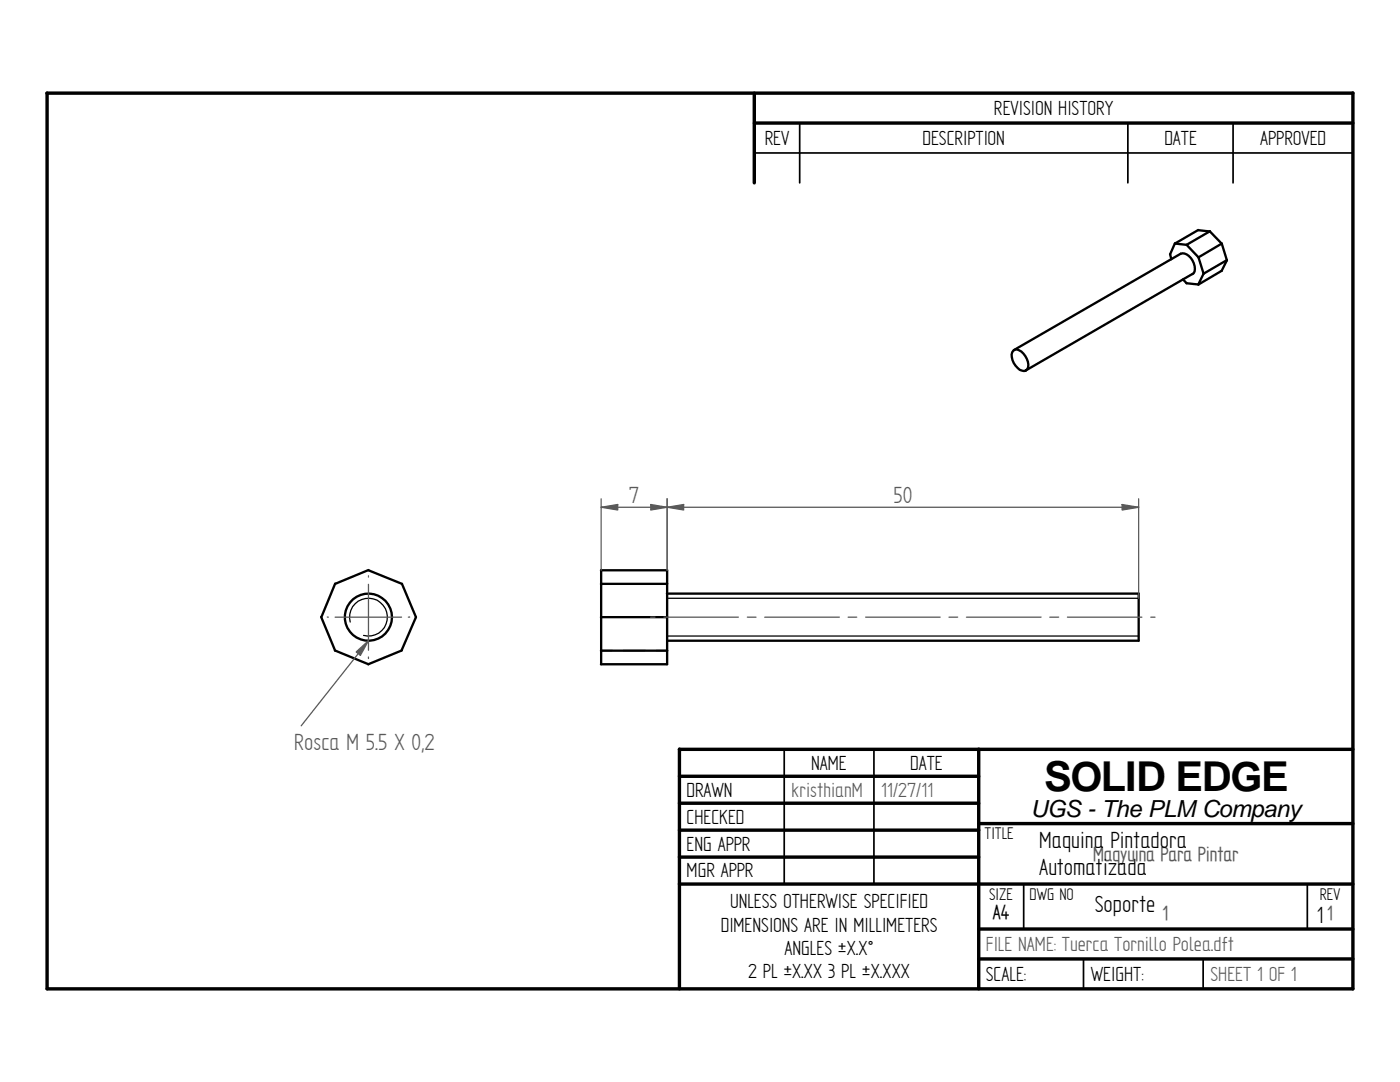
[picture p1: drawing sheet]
<svg xmlns="http://www.w3.org/2000/svg" width="279mm" height="216mm" viewBox="0 0 279 216" stroke-linecap="round" stroke-linejoin="round" font-family="sans-serif">
<g fill="none" stroke="#000" stroke-width=".68">
<path d="M9.4 18.6l260.6-.1v178.8h-260.6zM150.5 18.6v17.9M150.5 24.6h119.5M135.6 149.5v47.8M135.6 149.5h134.4M135.6 154.9h59.7M195.3 149.5v47.8M135.6 160.3h59.7M135.6 165.7h59.7M135.6 171h59.7M135.6 176.4h134.4M195.3 164.3h74.7"/>
<path d="M195.3 185.4h74.7M195.3 191.3h74.7"/>
</g>
<path d="M150.5 30.5h119.5M159.6 24.6v11.9M225.1 24.6v11.9M246.1 24.6v11.9M156.5 149.5v26.9M174.4 149.5v26.9M204.3 176.5v8.9M260.9 176.5v8.9M216.2 191.3v6M240.1 191.3v6" fill="none" stroke="#000" stroke-width=".34"/>
<g fill="none" stroke="#000" stroke-width=".47">
<path d="M233.5 50.7l.3 1M234.5 48.6l-1 2.2M236.8 48.9l2.4 2.5M238 54.7a2.13 2.13 0 0 0 0-2.7 2.13 2.13 0 0 0-2.4-1.4l-33.2 19.2M238 54.7l-33.3 19.2M239.1 45.9l-4.6 2.7 2.3 .3M239.1 45.9l2.4 .3 2.3 2.4 1.1 3.3-1.1 2.2M239.2 51.4l1 3.2M240.2 54.6l-1.1 2.2M241.5 46.1l-4.7 2.8M243.8 54l-4.6 2.8-2.4-.3-.7-.7M243.8 48.6l-4.6 2.8"/>
<path d="M244.9 51.9l-4.7 2.7M202.2 70a1.15 1.15 0 0 1 1.6 .1 3.3 3.3 0 0 1 1.2 3.6 1.17 1.17 0 0 1-1.9-.3 3.2 3.2 0 0 1-1.1-3.1zM66.9 116.5l-2.8 6.6M73.5 113.8l6.7 2.7 2.8 6.6-2.9 6.7M73.5 113.7l-6.6 2.8M119.9 116.5h13.2M119.9 113.8h13.2M120 113.7v18.8M133.1 118.4h94.1v9.4h-94.1M133.1 113.7v18.8h-13.2M64.1 123.1l2.8 6.7M66.8 129.8l6.7 2.7"/>
<path d="M80.2 129.8l-6.7 2.7M119.9 123.1h13.2M119.9 129.8h13.2"/>
<circle cx="73.5" cy="123.1" r="4.7"/>
</g>
<path d="M133.1 119.4h94.1M69.9 124.1a3.8 3.8 0 0 1 3.3-4.7 3.8 3.8 0 0 1 4.1 4.1 3.8 3.8 0 0 1-4.7 3.3M119.9 129.8h2.3M124.4 129.8h4.4M131 129.8h2.1M133.1 126.9h94.1" fill="none" stroke="#000" stroke-width=".25"/>
<path d="M133.1 101.2l3.3-.5v1.1z" fill="none" stroke="#595959" stroke-width=".25"/>
<path d="M133.1 101.2l3.3-.5v1.1z" fill="#595959"/>
<path d="M223.9 100.7l3.3 .5-3.3 .6z" fill="none" stroke="#595959" stroke-width=".25"/>
<path d="M223.9 100.7l3.3 .5-3.3 .6z" fill="#595959"/>
<path d="M133.1 99.5v14.3M227.2 99.5v19.9M120 101.2l3.3-.5v1.1zM133.1 101.2h94.1" fill="none" stroke="#595959" stroke-width=".25"/>
<path d="M120 101.2l3.3-.5v1.1z" fill="#595959"/>
<path d="M129.9 100.7l3.2 .5-3.2 .6z" fill="none" stroke="#595959" stroke-width=".25"/>
<path d="M129.9 100.7l3.2 .5-3.2 .6z" fill="#595959"/>
<path d="M120 99.5v14.3M133.1 99.5v14.3M120 101.2h13.1M73.5 127.8l-13.4 17" fill="none" stroke="#595959" stroke-width=".25"/>
<path d="M71.1 130.1l2.4-2.3-1.6 3z" fill="#595959"/>
<g fill="none" stroke="#595959" stroke-width=".25">
<path d="M73.5 114.9h.1M73.5 115.1h.1M73.5 116.6v13.2M65.3 123.1h.1M65.4 123.1h.1M66.9 123.1h13.2M71.1 130.1l2.4-2.3-1.6 3zM73.5 131.1v.1M73.5 131.3v.1M81.5 123.1h.1M81.7 123.1h.1M129.8 123.1h.9"/>
<path d="M132.5 123.1h14.9M149.1 123.1h1.8M152.6 123.1h14.9M169.2 123.1h1.8M172.8 123.1h14.8M189.4 123.1h1.7M192.9 123.1h14.9M209.5 123.1h1.8M213 123.1h14.9M229.7 123.1h.8"/>
</g>
<text font-size="8.2" x="208.4" y="157.8">SOLID EDGE</text>
<g font-size="5.3" fill="#595959">
<text x="125.5" y="100.4">7</text>
<text x="178.3" y="100.4">50</text>
<text x="58.7" y="149.7">Rosca M 5.5 X 0,2</text>
</g>
<g font-size="5.3">
<text x="207.4" y="169.2">Maquina Pintadora</text>
<text x="207.4" y="174.6">Automatizada</text>
<text x="218.5" y="182">Soporte</text>
<text x="262.8" y="184.2">1</text>
</g>
<text font-size="4.7" x="205.7" y="163">UGS - The PLM Company</text>
<g font-size="4.6">
<text x="198.4" y="22.9">REVISION HISTORY</text>
<text x="152.6" y="28.9">REV</text>
<text x="184.1" y="28.9">DESCRIPTION</text>
<text x="232.4" y="28.9">DATE</text>
<text x="251.5" y="28.9">APPROVED</text>
<text x="161.9" y="153.6">NAME</text>
<text x="181.7" y="153.6">DATE</text>
<text x="137" y="159">DRAWN</text>
<text x="137" y="164.3">CHECKED</text>
<text x="137" y="169.7">ENG APPR</text>
<text x="137" y="175.1">MGR APPR</text>
<text x="143.8" y="185.9">DIMENSIONS ARE IN MILLIMETERS</text>
<text x="145.7" y="181.2">UNLESS OTHERWISE SPECIFIED</text>
<text x="198.2" y="183.4">A4</text>
<text x="156.5" y="190.6">ANGLES ±X.X°</text>
<text x="149.3" y="195.2">2 PL ±X.XX 3 PL ±X.XXX</text>
<text x="196.8" y="195.7">SCALE:</text>
<text x="217.7" y="195.7">WEIGHT:</text>
</g>
<g font-size="4.6" fill="#595959">
<text x="157.9" y="159">kristhianM</text>
<text x="175.9" y="159">11/27/11</text>
<text x="218.1" y="171.8">Maqyuina Para Pintar</text>
<text x="232" y="183.5">1</text>
<text x="264.9" y="183.5">1</text>
<text x="196.8" y="189.8">FILE NAME: Tuerca Tornillo Polea.dft</text>
<text x="241.6" y="195.7">SHEET 1 OF 1</text>
</g>
<g font-size="3.8">
<text x="196.5" y="167.4">TITLE</text>
<text x="197.4" y="179.5">SIZE</text>
<text x="205.5" y="179.5">DWG NO</text>
<text x="263.4" y="179.5">REV</text>
</g>
</svg>
